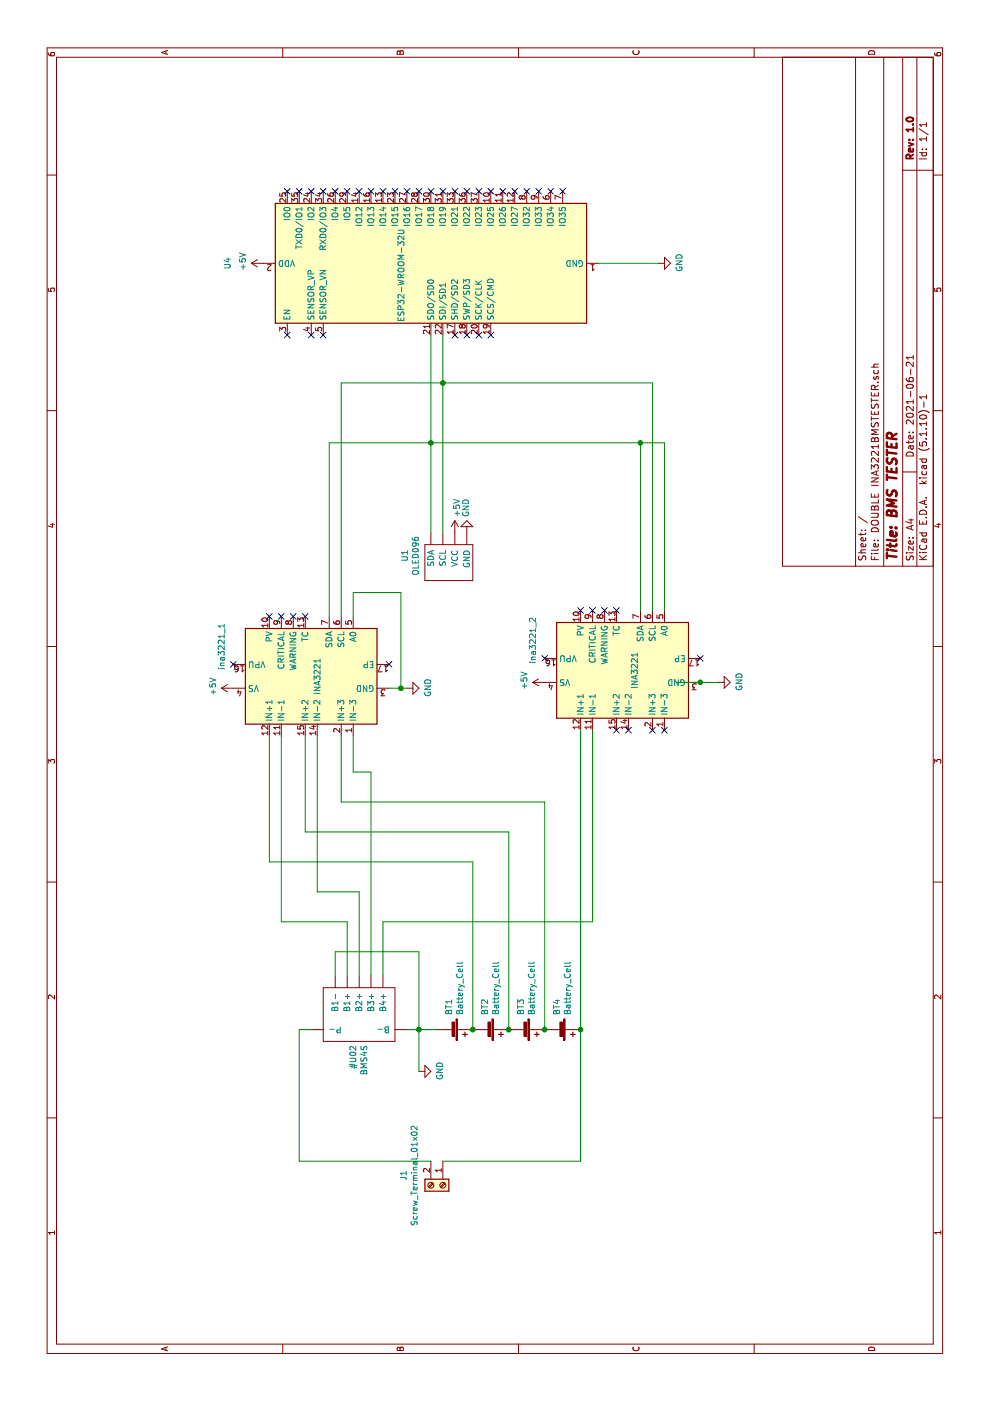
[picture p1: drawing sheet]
EESchema Schematic File Version 4
EELAYER 30 0
EELAYER END
$Descr A4 11693 8268
encoding utf-8
Sheet 1 1
Title "BMS TESTER"
Date "2021-06-21"
Rev "1.0"
Comp ""
Comment1 ""
Comment2 ""
Comment3 ""
Comment4 ""
$EndDescr
$Comp
L RF_Module:ESP32-WROOM-32U U4
U 1 1
P 9500 3600
F 0 "U4" H 9500 5300 50  0000 C CNN
F 1 "ESP32-WROOM-32U" H 9400 3850 50  0000 C CNN
F 2 "RF_Module:ESP32-WROOM-32U" H 9500 2100 50  0001 C CNN
F 3 "https://www.espressif.com/sites/default/files/documentation/esp32-wroom-32d_esp32-wroom-32u_datasheet_en.pdf" H 9200 3650 50  0001 C CNN
	1    9500 3600
	1    0    0    -1  
$EndComp
$Comp
L Power_Management:INA3221 ina3221_1
U 1 1
P 6050 2650
F 0 "ina3221_1" H 6300 3450 50  0000 C CNN
F 1 "INA3221" H 6050 2650 50  0000 C CNN
F 2 "Package_DFN_QFN:Texas_RGV_S-PVQFN-N16_EP2.1x2.1mm" H 6050 3750 50  0001 C CNN
F 3 "http://www.ti.com/lit/ds/symlink/ina3221.pdf" H 6050 3350 50  0001 C CNN
	1    6050 2650
	1    0    0    -1  
$EndComp
$Comp
L Power_Management:INA3221 ina3221_2
U 1 1
P 6100 5250
F 0 "ina3221_2" H 6350 6050 50  0000 C CNN
F 1 "INA3221" H 6100 5200 50  0000 C CNN
F 2 "Package_DFN_QFN:Texas_RGV_S-PVQFN-N16_EP2.1x2.1mm" H 6100 6350 50  0001 C CNN
F 3 "http://www.ti.com/lit/ds/symlink/ina3221.pdf" H 6100 5950 50  0001 C CNN
	1    6100 5250
	1    0    0    -1  
$EndComp
$Comp
L power:GND #PWR0101
U 1 1
P 6000 6000
F 0 "#PWR0101" H 6000 5750 50  0001 C CNN
F 1 "GND" H 6005 5827 50  0000 C CNN
F 2 "" H 6000 6000 50  0001 C CNN
F 3 "" H 6000 6000 50  0001 C CNN
	1    6000 6000
	1    0    0    -1  
$EndComp
$Comp
L power:GND #PWR0102
U 1 1
P 9500 5500
F 0 "#PWR0102" H 9500 5250 50  0001 C CNN
F 1 "GND" H 9505 5327 50  0000 C CNN
F 2 "" H 9500 5500 50  0001 C CNN
F 3 "" H 9500 5500 50  0001 C CNN
	1    9500 5500
	1    0    0    -1  
$EndComp
$Comp
L power:GND #PWR0103
U 1 1
P 5950 3400
F 0 "#PWR0103" H 5950 3150 50  0001 C CNN
F 1 "GND" H 5955 3227 50  0000 C CNN
F 2 "" H 5950 3400 50  0001 C CNN
F 3 "" H 5950 3400 50  0001 C CNN
	1    5950 3400
	1    0    0    -1  
$EndComp
Wire Wire Line
	5950 3250 5950 3350
Wire Wire Line
	9500 5000 9500 5500
Wire Wire Line
	6550 2750 8000 2750
Wire Wire Line
	8000 2750 8000 3600
Wire Wire Line
	8000 3600 8900 3600
Wire Wire Line
	6600 5350 8000 5350
Connection ~ 8000 3600
Wire Wire Line
	8900 3700 8500 3700
Wire Wire Line
	8500 3700 8500 5450
Wire Wire Line
	8500 5450 6600 5450
Wire Wire Line
	8500 2850 6550 2850
Connection ~ 8500 3700
$Comp
L oled096:OLED096 U1
U 1 1
P 7000 3750
F 0 "U1" V 7365 3692 50  0000 C CNN
F 1 "OLED096" V 7274 3692 50  0000 C CNN
F 2 "" H 7000 3750 50  0001 C CNN
F 3 "" H 7000 3750 50  0001 C CNN
	1    7000 3750
	0    -1   -1   0   
$EndComp
Wire Wire Line
	7250 3600 8000 3600
Wire Wire Line
	7250 3700 8500 3700
Wire Wire Line
	8500 3700 8500 2850
$Comp
L power:+5V #PWR0104
U 1 1
P 7250 3800
F 0 "#PWR0104" H 7250 3650 50  0001 C CNN
F 1 "+5V" V 7265 3928 50  0000 L CNN
F 2 "" H 7250 3800 50  0001 C CNN
F 3 "" H 7250 3800 50  0001 C CNN
	1    7250 3800
	0    1    1    0   
$EndComp
$Comp
L power:+5V #PWR0105
U 1 1
P 9500 2200
F 0 "#PWR0105" H 9500 2050 50  0001 C CNN
F 1 "+5V" H 9515 2373 50  0000 C CNN
F 2 "" H 9500 2200 50  0001 C CNN
F 3 "" H 9500 2200 50  0001 C CNN
	1    9500 2200
	1    0    0    -1  
$EndComp
$Comp
L power:+5V #PWR0106
U 1 1
P 6000 4550
F 0 "#PWR0106" H 6000 4400 50  0001 C CNN
F 1 "+5V" H 6015 4723 50  0000 C CNN
F 2 "" H 6000 4550 50  0001 C CNN
F 3 "" H 6000 4550 50  0001 C CNN
	1    6000 4550
	1    0    0    -1  
$EndComp
$Comp
L power:+5V #PWR0107
U 1 1
P 5950 1950
F 0 "#PWR0107" H 5950 1800 50  0001 C CNN
F 1 "+5V" H 5965 2123 50  0000 C CNN
F 2 "" H 5950 1950 50  0001 C CNN
F 3 "" H 5950 1950 50  0001 C CNN
	1    5950 1950
	1    0    0    -1  
$EndComp
NoConn ~ 5600 5550
NoConn ~ 5600 5450
NoConn ~ 5600 5250
NoConn ~ 5600 5150
NoConn ~ 10100 4700
NoConn ~ 10100 4600
NoConn ~ 10100 4500
NoConn ~ 10100 4400
NoConn ~ 10100 4300
NoConn ~ 10100 4200
NoConn ~ 10100 4100
NoConn ~ 10100 4000
NoConn ~ 10100 3900
NoConn ~ 10100 3700
NoConn ~ 10100 3800
NoConn ~ 10100 3600
NoConn ~ 10100 3500
NoConn ~ 10100 3400
NoConn ~ 10100 3300
NoConn ~ 10100 3200
NoConn ~ 10100 3100
NoConn ~ 10100 3000
NoConn ~ 10100 2900
NoConn ~ 10100 2800
NoConn ~ 10100 2700
NoConn ~ 10100 2600
NoConn ~ 10100 2500
NoConn ~ 10100 2400
NoConn ~ 8900 2700
NoConn ~ 8900 2600
NoConn ~ 8900 2400
NoConn ~ 8900 3800
NoConn ~ 8900 3900
NoConn ~ 8900 4000
NoConn ~ 8900 4100
$Comp
L power:GND #PWR0108
U 1 1
P 7250 3900
F 0 "#PWR0108" H 7250 3650 50  0001 C CNN
F 1 "GND" V 7255 3772 50  0000 R CNN
F 2 "" H 7250 3900 50  0001 C CNN
F 3 "" H 7250 3900 50  0001 C CNN
	1    7250 3900
	0    -1   -1   0   
$EndComp
NoConn ~ 6200 4550
NoConn ~ 6600 4850
NoConn ~ 6600 4950
NoConn ~ 6600 5050
NoConn ~ 6600 5150
Wire Wire Line
	6600 5550 8000 5550
Wire Wire Line
	8000 5550 8000 5350
Connection ~ 8000 5350
Wire Wire Line
	6550 2950 6750 2950
Wire Wire Line
	6750 2950 6750 3350
Wire Wire Line
	6750 3350 5950 3350
Connection ~ 5950 3350
Wire Wire Line
	5950 3350 5950 3400
$Comp
L power:GND #PWR0110
U 1 1
P 2750 3500
F 0 "#PWR0110" H 2750 3250 50  0001 C CNN
F 1 "GND" H 2755 3327 50  0000 C CNN
F 2 "" H 2750 3500 50  0001 C CNN
F 3 "" H 2750 3500 50  0001 C CNN
	1    2750 3500
	1    0    0    -1  
$EndComp
$Comp
L Connector:Screw_Terminal_01x02 J1
U 1 1
P 1800 3700
F 0 "J1" H 1718 3375 50  0000 C CNN
F 1 "Screw_Terminal_01x02" H 1718 3466 50  0000 C CNN
F 2 "" H 1800 3700 50  0001 C CNN
F 3 "~" H 1800 3700 50  0001 C CNN
	1    1800 3700
	-1   0    0    1   
$EndComp
Wire Wire Line
	3100 4850 2000 4850
Wire Wire Line
	2000 4850 2000 3700
Wire Wire Line
	2000 3600 2000 2500
NoConn ~ 6200 5850
NoConn ~ 6150 3250
Wire Wire Line
	3100 2500 3100 2600
Wire Wire Line
	2000 2500 3100 2500
$Comp
L BMS:Battery_Cell BT1
U 1 1
P 3100 3750
F 0 "BT1" H 2982 3754 50  0000 R CNN
F 1 "Battery_Cell" H 2982 3845 50  0000 R CNN
F 2 "" V 3100 3810 50  0001 C CNN
F 3 "~" V 3100 3810 50  0001 C CNN
	1    3100 3750
	-1   0    0    1   
$EndComp
$Comp
L BMS:Battery_Cell BT4
U 1 1
P 3100 4650
F 0 "BT4" H 2982 4654 50  0000 R CNN
F 1 "Battery_Cell" H 2982 4745 50  0000 R CNN
F 2 "" V 3100 4710 50  0001 C CNN
F 3 "~" V 3100 4710 50  0001 C CNN
	1    3100 4650
	-1   0    0    1   
$EndComp
$Comp
L BMS:Battery_Cell BT2
U 1 1
P 3100 4050
F 0 "BT2" H 2982 4054 50  0000 R CNN
F 1 "Battery_Cell" H 2982 4145 50  0000 R CNN
F 2 "" V 3100 4110 50  0001 C CNN
F 3 "~" V 3100 4110 50  0001 C CNN
	1    3100 4050
	-1   0    0    1   
$EndComp
$Comp
L BMS:Battery_Cell BT3
U 1 1
P 3100 4350
F 0 "BT3" H 2982 4354 50  0000 R CNN
F 1 "Battery_Cell" H 2982 4445 50  0000 R CNN
F 2 "" V 3100 4410 50  0001 C CNN
F 3 "~" V 3100 4410 50  0001 C CNN
	1    3100 4350
	-1   0    0    1   
$EndComp
Wire Wire Line
	3100 3400 3100 3500
Wire Wire Line
	2750 3500 3100 3500
Connection ~ 3100 3500
Wire Wire Line
	3100 3500 3100 3650
Connection ~ 3100 4850
Wire Wire Line
	3100 4550 5000 4550
Wire Wire Line
	5000 4550 5000 2850
Wire Wire Line
	5000 2850 5550 2850
Connection ~ 3100 4550
Wire Wire Line
	3100 4250 4750 4250
Wire Wire Line
	4750 4250 4750 2550
Wire Wire Line
	4750 2550 5550 2550
Connection ~ 3100 4250
Wire Wire Line
	3100 3950 4500 3950
Wire Wire Line
	4500 3950 4500 2250
Wire Wire Line
	4500 2250 5550 2250
Connection ~ 3100 3950
$Comp
L BMS:BMS4S #U02
U 1 1
P 3200 3000
F 0 "#U02" V 3246 3228 50  0000 L CNN
F 1 "BMS4S" V 3155 3228 50  0000 L CNN
F 2 "" H 3200 2950 50  0001 C CNN
F 3 "" H 3200 2950 50  0001 C CNN
	1    3200 3000
	0    -1   -1   0   
$EndComp
Wire Wire Line
	8000 3600 8000 5350
Wire Wire Line
	3100 4850 5600 4850
Wire Wire Line
	4000 4950 5600 4950
Wire Wire Line
	5550 2950 5250 2950
Wire Wire Line
	5250 2950 5250 3100
Wire Wire Line
	5250 3100 3550 3100
Wire Wire Line
	3550 3000 4250 3000
Wire Wire Line
	4250 3000 4250 2650
Wire Wire Line
	4250 2650 5550 2650
Wire Wire Line
	5550 2350 4000 2350
Wire Wire Line
	4000 2350 4000 2900
Wire Wire Line
	4000 2900 3550 2900
Wire Wire Line
	3550 2800 3750 2800
Wire Wire Line
	3750 3500 3100 3500
Wire Wire Line
	3750 2800 3750 3500
Wire Wire Line
	3550 3200 4000 3200
Wire Wire Line
	4000 3200 4000 4950
Wire Wire Line
	6000 5650 6000 5850
Connection ~ 6000 5850
Wire Wire Line
	6000 5850 6000 6000
NoConn ~ 6550 2550
NoConn ~ 6550 2450
NoConn ~ 6550 2350
NoConn ~ 6550 2250
NoConn ~ 6150 1950
$EndSCHEMATC
